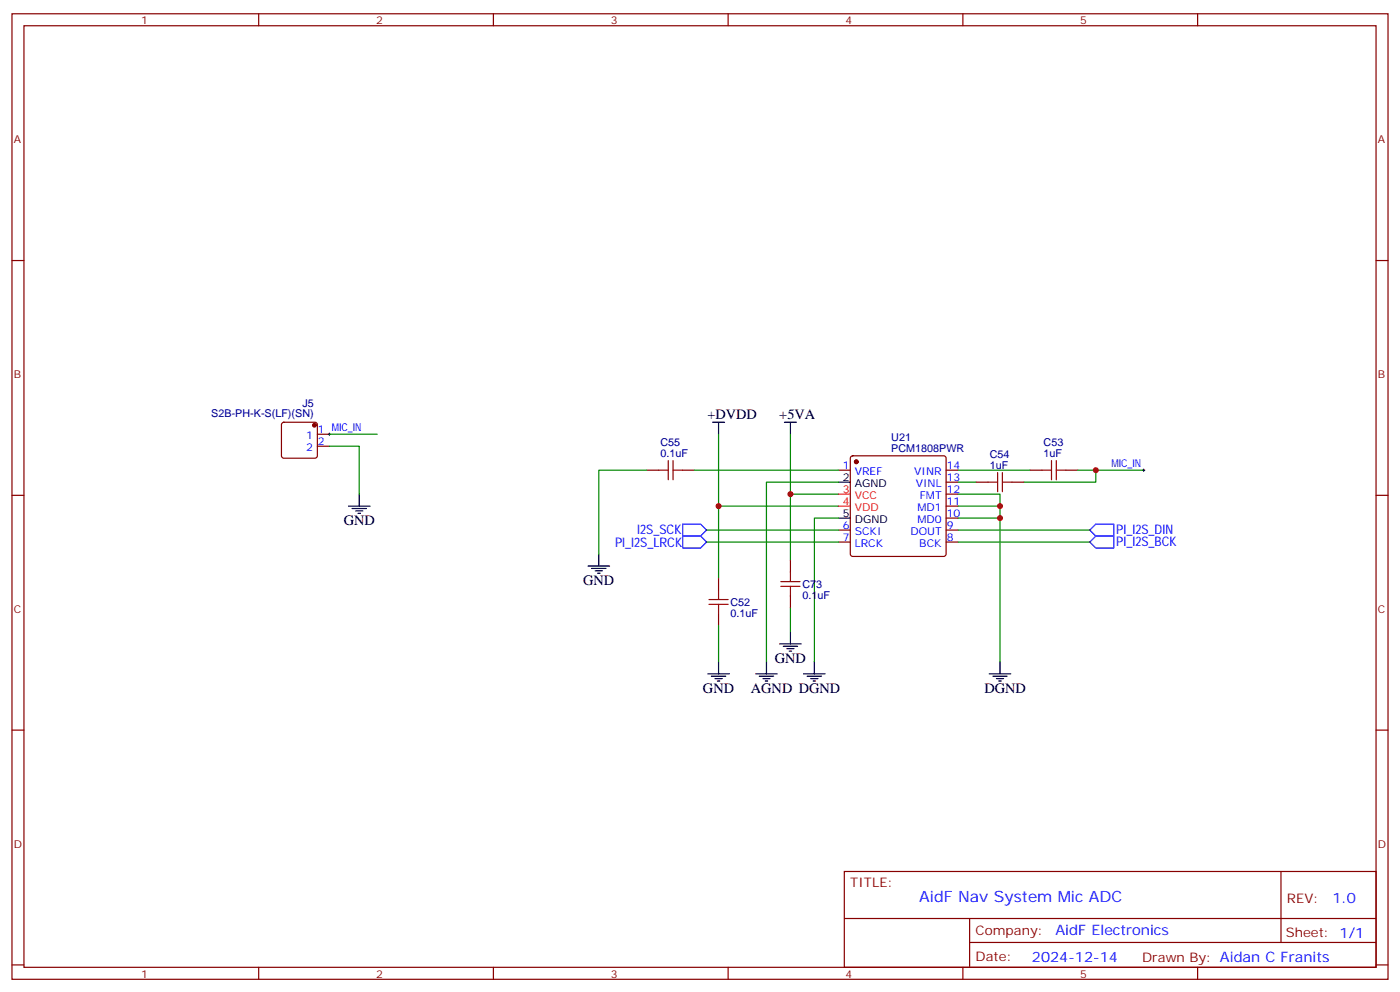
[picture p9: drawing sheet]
<svg xmlns="http://www.w3.org/2000/svg" width="412mm" height="292mm" viewBox="0 0 412 292" stroke-linecap="round" stroke-linejoin="round" font-family="sans-serif">
<g fill="none" stroke="#870000" stroke-width=".35">
<path d="M3.5 4.1h405.4v284.3h-405.4zM7.1 7.6h398.2v277.3h-398.2zM76.2 4.1v3.5M145.3 4.1v3.5M214.5 4.1v3.5M283.6 4.1v3.5M352.8 4.1v3.5M3.5 76.7h3.6M405.3 76.7h3.6M83.1 124.6l.5-.2h9.2l.5 .2 .2 .5v9.1l-.2 .5-.5 .2h-9.2l-.5-.2-.2-.5v-9.1zM93.5 127.9h3.5M93.5 131.4h3.5"/>
<path d="M190.5 138.5h3.5M201.1 138.5h3.5M246.9 138.5h3.6M250.7 134.4l.5-.2h26.8l.5 .2 .2 .5v28.3l-.2 .5-.5 .2h-26.8l-.5-.3-.2-.4v-28.3zM278.7 138.5h3.5M303.4 138.5h3.5M314 138.5h3.5M3.5 145.9h3.6M246.9 156.1h3.6M246.9 159.6h3.6M278.7 156.1h3.5M278.7 159.6h3.5"/>
<path d="M278.7 152.6h3.5M278.7 149h3.5M278.7 145.5h3.5M278.7 142h3.5M287.5 142h3.5M298.1 142h3.5M405.3 145.9h3.6M211.7 170.2v3.5M232.8 164.9v3.6M232.8 175.5v3.5M211.7 180.8v3.5M3.5 215h3.6"/>
<path d="M405.3 215h3.6M248.7 256.6h156.6v28.3h-156.6zM377.3 256.7v20.8M248.7 270.5h156.5M285.6 277.5h119.6M285.6 270.5v14.1M3.5 284.2h3.6M76.2 284.9v3.5M145.3 284.9v3.5M214.5 284.9v3.5M283.6 284.9v3.5M352.8 284.9v3.5"/>
<path d="M405.3 284.2h3.6"/>
</g>
<g fill="#870000" stroke="#870000" stroke-width=".35">
<circle cx="252.2" cy="136" r=".53"/>
<circle cx="92.6" cy="125.2" r=".53"/>
</g>
<g fill="none" stroke="#000" stroke-width=".35">
<path d="M209.9 124.4h3.5M211.7 124.4v3.5M231.1 124.4h3.5M232.8 124.4v3.5M102.7 149h6.3M103.7 149.8h4.2M104.8 150.5h2.1M105.5 151.2h.7M105.8 145.5v3.5M246.9 142h3.6M246.9 152.6h3.6M173.2 166.7h6.4"/>
<path d="M174.3 167.4h4.2M175.3 168.1h2.1M176 168.8h.7M176.4 163.2v3.5M208.5 198.4h6.3M209.5 199.1h4.3M210.6 199.8h2.1M211.7 194.9v3.5M222.6 198.4h6.4M223.7 199.1h4.2M224.7 199.8h2.1M225.8 194.9v3.5"/>
<path d="M229.7 189.6h6.3M230.7 190.3h4.2M231.8 191h2.1M232.5 191.7h.7M232.8 186.1v3.5M236.7 198.4h6.4M237.8 199.1h4.2M238.8 199.8h2.1M239.9 194.9v3.5M291.4 198.4h6.3M292.5 199.1h4.2M293.5 199.8h2.1"/>
<path d="M294.6 194.9v3.5M211.3 200.6h.7M225.4 200.6h.7M239.5 200.6h.7M294.2 200.6h.7"/>
</g>
<path d="M246.9 145.5h3.6M246.9 149h3.6" fill="none" stroke="#f00" stroke-width=".35"/>
<g fill="none" stroke="#008700" stroke-width=".35">
<path d="M97 131.4h8.8v14.1M97 127.9h14.1M190.5 138.5h-14.1v24.7M204.6 138.5h42.3M211.7 127.9v21.1h35.2M232.8 127.9v17.6h14.1M282.2 138.5h21.2M317.5 138.5h5.3v3.5h-21.2M322.8 138.5h14.1M208.1 159.6h38.8M208.1 156.1h38.8M211.7 149v21.2"/>
<path d="M232.8 145.5v19.4M246.9 142h-21.1v52.9M246.9 152.6h-7v42.3M282.2 149h12.4v45.9M282.2 145.5h12.4v3.5M282.2 159.6h38.8M282.2 156.1h38.8M282.2 152.6h12.4M282.2 142h5.3M232.8 179v7.1M211.7 184.3v10.6"/>
</g>
<g fill="none" stroke="#a10000" stroke-width=".35">
<path d="M194 138.5h2.8M196.8 135.6v5.7M198.3 138.5h2.8M198.3 135.6v5.7M293.9 139.2v5.6M295.3 139.2v5.6M306.9 138.5h2.8M309.7 135.6v5.7M311.1 135.6v5.7M311.1 138.5h2.9M291 142h2.9M295.3 142h2.8"/>
<path d="M208.8 178h5.7M208.8 176.6h5.7M211.7 173.7v2.9M211.7 178v2.8M230 171.3h5.7M230 172.7h5.7M232.8 168.5v2.8M232.8 172.7v2.8"/>
</g>
<path d="M201.1 157.9h5.3l1.7 1.7-1.7 1.8h-5.3zM201.1 154.3h5.3l1.7 1.8-1.7 1.8h-5.3zM321 156.1l1.8-1.8h5.3v3.6h-5.3zM322.8 157.9h5.3v3.5h-5.3l-1.8-1.8z" fill="none" stroke="#00f" stroke-width=".35"/>
<path d="M96.7 127.9h.7M97 127.5v.7M336.5 138.5h.8M336.9 138.1v.7" fill="none" stroke="#000" stroke-width=".29"/>
<g fill="#c00">
<circle cx="211.7" cy="149" r=".88"/>
<circle cx="294.6" cy="149" r=".88"/>
<circle cx="294.6" cy="152.6" r=".88"/>
<circle cx="322.8" cy="138.5" r=".88"/>
<circle cx="232.8" cy="145.5" r=".88"/>
</g>
<text font-size="4.6" fill="#00f" x="270.8" y="265.7">AidF Nav System Mic ADC</text>
<g font-size="4.2">
<text x="208.4" y="123.2">+DVDD</text>
<text x="229.5" y="123.2">+5VA</text>
<text x="101.2" y="154.7">GND</text>
<text x="171.8" y="172.3">GND</text>
<text x="228.2" y="195.3">GND</text>
<text x="207.1" y="204.1">GND</text>
<text x="221.2" y="204.1">AGND DGND</text>
<text x="290" y="204.1">DGND</text>
</g>
<g font-size="4.2" fill="#00f">
<text x="392.5" y="265.9">1.0</text>
<text x="310.9" y="275.5">AidF Electronics</text>
<text x="304" y="283.3">2024-12-14</text>
</g>
<g font-size="3.9" fill="#00f">
<text x="181.2" y="161">PI_I2S_LRCK</text>
<text x="187.7" y="157.4">I2S_SCK</text>
<text x="328.8" y="160.9">PI_I2S_BCK</text>
<text x="328.8" y="157.4">PI_I2S_DIN</text>
</g>
<g font-size="3.9" fill="#800">
<text x="250.5" y="261.2">TITLE:</text>
<text x="379.1" y="265.9">REV:</text>
<text x="287.4" y="275.4">Company:</text>
<text x="378.7" y="276">Sheet: 1/1</text>
<text x="287.4" y="283.1">Date:</text>
<text x="336.4" y="283.2">Drawn By: Aidan C Franits</text>
</g>
<g font-size="3.2" fill="#800">
<text x="41.6" y="7.1">1</text>
<text x="110.8" y="7.1">2</text>
<text x="179.9" y="7.1">3</text>
<text x="249.1" y="7.1">4</text>
<text x="318.2" y="7.1">5</text>
<text x="4.1" y="42.2">A</text>
<text x="405.9" y="42.2">A</text>
<text x="4.1" y="111.3">B</text>
<text x="405.9" y="111.3">B</text>
<text x="4.1" y="180.4">C</text>
<text x="405.9" y="180.4">C</text>
<text x="4.1" y="249.6">D</text>
<text x="405.9" y="249.6">D</text>
<text x="41.6" y="287.9">1</text>
<text x="110.8" y="287.9">2</text>
<text x="179.9" y="287.9">3</text>
<text x="249.1" y="287.9">4</text>
<text x="318.2" y="287.9">5</text>
</g>
<g font-size="3.2" fill="#000080">
<text x="89.1" y="119.8">J5</text>
<text x="62.3" y="122.9">S2B-PH-K-S(LF)(SN)</text>
<text x="194.5" y="131.4">C55</text>
<text x="262.5" y="130">U21</text>
<text x="307.4" y="131.3">C53</text>
<text x="194.5" y="134.6">0.1uF</text>
<text x="262.5" y="133.2">PCM1808PWR</text>
<text x="291.5" y="134.9">C54</text>
<text x="307.4" y="134.6">1uF</text>
<text x="291.5" y="138.1">1uF</text>
<text x="236.4" y="173.1">C73</text>
<text x="215.2" y="178.4">C52</text>
<text x="236.4" y="176.3">0.1uF</text>
<text x="215.2" y="181.6">0.1uF</text>
</g>
<g font-size="3.2" fill="#00f">
<text x="90.2" y="129.3">1</text>
<text x="93.7" y="127.5">1 MIC_IN</text>
<text x="93.7" y="131.1">2</text>
<text x="90.2" y="132.8">2</text>
<text x="327.4" y="137.6">MIC_IN</text>
<text x="248.3" y="138.1">1</text>
<text x="251.8" y="139.9">VREF</text>
<text x="269.3" y="139.9">VINR</text>
<text x="269.7" y="143.4">VINL</text>
<text x="278.9" y="141.6">13</text>
<text x="278.9" y="138.1">14</text>
<text x="270.9" y="146.9">FMT</text>
<text x="278.9" y="148.7">11</text>
<text x="278.9" y="145.2">12</text>
<text x="248.3" y="155.8">6</text>
<text x="270.3" y="154">MD0</text>
<text x="270.3" y="150.5">MD1</text>
<text x="278.9" y="155.8">9</text>
<text x="278.9" y="152.2">10</text>
<text x="248.3" y="159.3">7</text>
<text x="251.8" y="157.5">SCKI</text>
<text x="251.8" y="161">LRCK</text>
<text x="268.2" y="157.5">DOUT</text>
<text x="270.8" y="161">BCK</text>
<text x="278.9" y="159.3">8</text>
</g>
<g font-size="3.2">
<text x="248.3" y="141.6">2</text>
<text x="251.8" y="143.4">AGND</text>
<text x="248.3" y="152.2">5</text>
<text x="251.8" y="154">DGND</text>
</g>
<g font-size="3.2" fill="#f00">
<text x="248.3" y="145.2">3</text>
<text x="248.3" y="148.7">4</text>
<text x="251.8" y="146.9">VCC</text>
<text x="251.8" y="150.5">VDD</text>
</g>
</svg>
